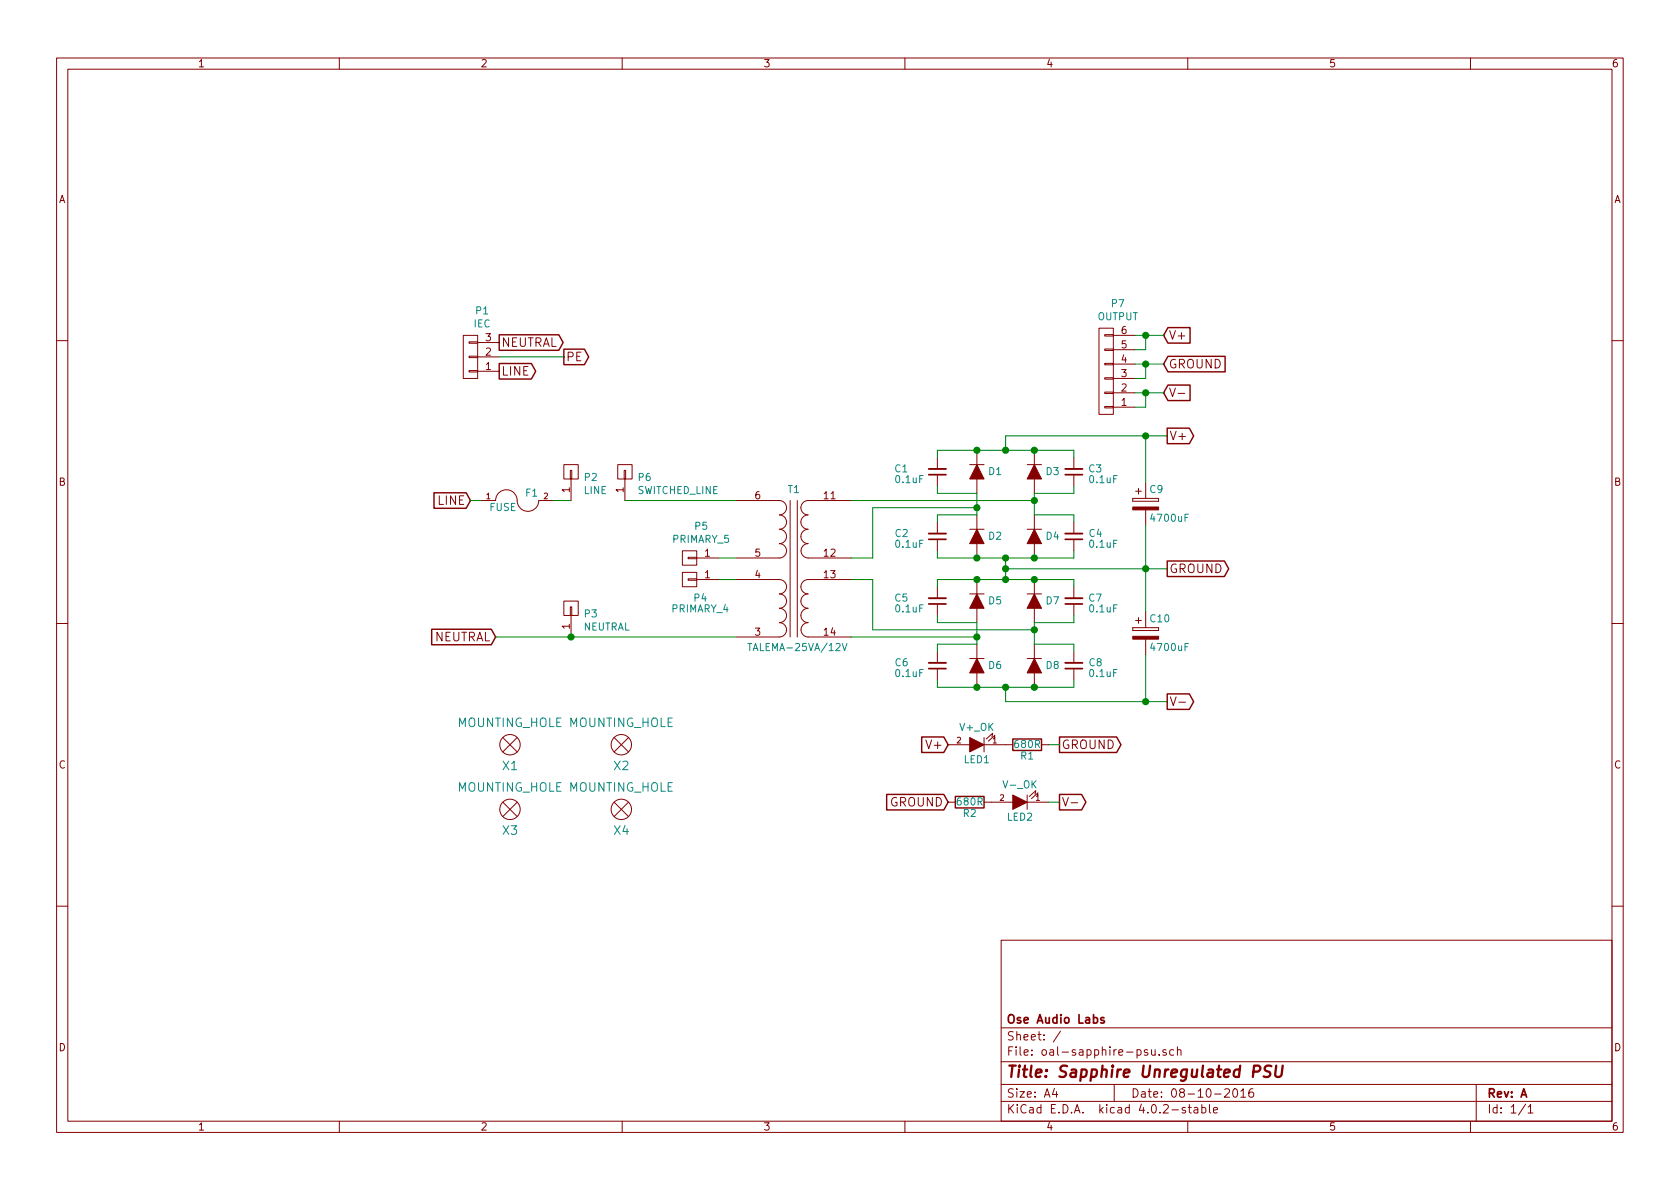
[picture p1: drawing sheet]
EESchema Schematic File Version 2
LIBS:power
LIBS:device
LIBS:transistors
LIBS:conn
LIBS:linear
LIBS:regul
LIBS:74xx
LIBS:cmos4000
LIBS:adc-dac
LIBS:memory
LIBS:xilinx
LIBS:microcontrollers
LIBS:dsp
LIBS:microchip
LIBS:analog_switches
LIBS:motorola
LIBS:texas
LIBS:intel
LIBS:audio
LIBS:interface
LIBS:digital-audio
LIBS:philips
LIBS:display
LIBS:cypress
LIBS:siliconi
LIBS:opto
LIBS:atmel
LIBS:contrib
LIBS:valves
LIBS:ose-audio-labs
LIBS:oal-sapphire-psu-cache
EELAYER 25 0
EELAYER END
$Descr A4 11693 8268
encoding utf-8
Sheet 1 1
Title "Sapphire Unregulated PSU"
Date "08-10-2016"
Rev "A"
Comp "Ose Audio Labs"
Comment1 ""
Comment2 ""
Comment3 ""
Comment4 ""
$EndDescr
$Comp
L TRANSFO_DUAL-DUAL T1
U 1 1
P 5525 3925
F 0 "T1" H 5525 4450 50  0000 C CNN
F 1 "TALEMA-25VA/12V" H 5550 3350 50  0000 C CNN
F 2 "ose-audio-labs:TALEMA_70000K_15-25VA" H 5525 4175 50  0001 C CNN
F 3 "" H 5525 4175 50  0000 C CNN
	1    5525 3925
	1    0    0    -1  
$EndComp
$Comp
L FUSE F1
U 1 1
P 3600 3475
F 0 "F1" H 3700 3525 50  0000 C CNN
F 1 "FUSE" H 3500 3425 50  0000 C CNN
F 2 "ose-audio-labs:LITTLEFUSE-560-TR5" H 3600 3475 50  0001 C CNN
F 3 "" H 3600 3475 50  0000 C CNN
	1    3600 3475
	1    0    0    -1  
$EndComp
Text GLabel 3275 3475 0    60   Input ~ 0
LINE
Text GLabel 3450 4425 0    60   Input ~ 0
NEUTRAL
Text GLabel 3475 2575 2    60   Output ~ 0
LINE
Text GLabel 3475 2375 2    60   Output ~ 0
NEUTRAL
Text GLabel 8100 2325 2    60   Input ~ 0
V+
Text GLabel 8100 2725 2    60   Input ~ 0
V-
Text GLabel 8100 2525 2    60   Input ~ 0
GROUND
Text GLabel 8125 4875 2    60   Output ~ 0
V-
Text GLabel 8125 3950 2    60   Output ~ 0
GROUND
Text GLabel 8125 3025 2    60   Output ~ 0
V+
Text GLabel 3925 2475 2    60   Output ~ 0
PE
$Comp
L LED LED1
U 1 1
P 6800 5175
F 0 "LED1" H 6800 5275 50  0000 C CNN
F 1 "V+_OK" H 6800 5050 50  0000 C CNN
F 2 "LEDs:LED_0805" H 6800 5175 50  0001 C CNN
F 3 "" H 6800 5175 50  0000 C CNN
	1    6800 5175
	-1   0    0    1   
$EndComp
$Comp
L R R1
U 1 1
P 7150 5175
F 0 "R1" V 7230 5175 50  0000 C CNN
F 1 "680R" V 7150 5175 50  0000 C CNN
F 2 "Resistors_SMD:R_0805" V 7080 5175 50  0001 C CNN
F 3 "" H 7150 5175 50  0000 C CNN
	1    7150 5175
	0    1    1    0   
$EndComp
Text GLabel 6600 5175 0    60   Input ~ 0
V+
Text GLabel 7375 5175 2    60   Output ~ 0
GROUND
$Comp
L LED LED2
U 1 1
P 7100 5575
F 0 "LED2" H 7100 5675 50  0000 C CNN
F 1 "V-_OK" H 7100 5450 50  0000 C CNN
F 2 "LEDs:LED_0805" H 7100 5575 50  0001 C CNN
F 3 "" H 7100 5575 50  0000 C CNN
	1    7100 5575
	-1   0    0    1   
$EndComp
$Comp
L R R2
U 1 1
P 6750 5575
F 0 "R2" V 6830 5575 50  0000 C CNN
F 1 "680R" V 6750 5575 50  0000 C CNN
F 2 "Resistors_SMD:R_0805" V 6680 5575 50  0001 C CNN
F 3 "" H 6750 5575 50  0000 C CNN
	1    6750 5575
	0    1    1    0   
$EndComp
Text GLabel 6600 5575 0    60   Input ~ 0
GROUND
Text GLabel 7375 5575 2    60   Output ~ 0
V-
$Comp
L MOUNTING_HOLE X1
U 1 1
P 3550 5175
F 0 "X1" H 3550 5025 60  0000 C CNN
F 1 "MOUNTING_HOLE" H 3550 5325 60  0000 C CNN
F 2 "ose-audio-labs:MOUNTING_HOLE-M3" H 3550 5175 60  0001 C CNN
F 3 "" H 3550 5175 60  0000 C CNN
	1    3550 5175
	1    0    0    -1  
$EndComp
$Comp
L MOUNTING_HOLE X2
U 1 1
P 4325 5175
F 0 "X2" H 4325 5025 60  0000 C CNN
F 1 "MOUNTING_HOLE" H 4325 5325 60  0000 C CNN
F 2 "ose-audio-labs:MOUNTING_HOLE-M3" H 4325 5175 60  0001 C CNN
F 3 "" H 4325 5175 60  0000 C CNN
	1    4325 5175
	1    0    0    -1  
$EndComp
$Comp
L MOUNTING_HOLE X3
U 1 1
P 3550 5625
F 0 "X3" H 3550 5475 60  0000 C CNN
F 1 "MOUNTING_HOLE" H 3550 5775 60  0000 C CNN
F 2 "ose-audio-labs:MOUNTING_HOLE-M3" H 3550 5625 60  0001 C CNN
F 3 "" H 3550 5625 60  0000 C CNN
	1    3550 5625
	1    0    0    -1  
$EndComp
$Comp
L MOUNTING_HOLE X4
U 1 1
P 4325 5625
F 0 "X4" H 4325 5475 60  0000 C CNN
F 1 "MOUNTING_HOLE" H 4325 5775 60  0000 C CNN
F 2 "ose-audio-labs:MOUNTING_HOLE-M3" H 4325 5625 60  0001 C CNN
F 3 "" H 4325 5625 60  0000 C CNN
	1    4325 5625
	1    0    0    -1  
$EndComp
$Comp
L CP C9
U 1 1
P 7975 3500
F 0 "C9" H 8000 3600 50  0000 L CNN
F 1 "4700uF" H 8000 3400 50  0000 L CNN
F 2 "ose-audio-labs:25V-LYTIC-7.5-5-16mm" H 8013 3350 50  0001 C CNN
F 3 "" H 7975 3500 50  0000 C CNN
	1    7975 3500
	1    0    0    -1  
$EndComp
$Comp
L CP C10
U 1 1
P 7975 4400
F 0 "C10" H 8000 4500 50  0000 L CNN
F 1 "4700uF" H 8000 4300 50  0000 L CNN
F 2 "ose-audio-labs:25V-LYTIC-7.5-5-16mm" H 8013 4250 50  0001 C CNN
F 3 "" H 7975 4400 50  0000 C CNN
	1    7975 4400
	1    0    0    -1  
$EndComp
$Comp
L CONN_01X03 P1
U 1 1
P 3275 2475
F 0 "P1" H 3194 2150 50  0000 C CNN
F 1 "IEC" H 3194 2241 50  0000 C CNN
F 2 "ose-audio-labs:schurter_gsp1" H 3275 2475 50  0001 C CNN
F 3 "" H 3275 2475 50  0000 C CNN
	1    3275 2475
	-1   0    0    1   
$EndComp
$Comp
L D D1
U 1 1
P 6800 3275
F 0 "D1" V 6800 3353 50  0000 L CNN
F 1 "D" V 6845 3353 50  0001 L CNN
F 2 "ose-audio-labs:DO-221AC_SlimSMA" H 6800 3275 50  0001 C CNN
F 3 "" H 6800 3275 50  0000 C CNN
	1    6800 3275
	0    1    1    0   
$EndComp
$Comp
L D D3
U 1 1
P 7200 3275
F 0 "D3" V 7200 3353 50  0000 L CNN
F 1 "D" V 7245 3353 50  0001 L CNN
F 2 "ose-audio-labs:DO-221AC_SlimSMA" H 7200 3275 50  0001 C CNN
F 3 "" H 7200 3275 50  0000 C CNN
	1    7200 3275
	0    1    1    0   
$EndComp
$Comp
L D D4
U 1 1
P 7200 3725
F 0 "D4" V 7200 3803 50  0000 L CNN
F 1 "D" V 7245 3803 50  0001 L CNN
F 2 "ose-audio-labs:DO-221AC_SlimSMA" H 7200 3725 50  0001 C CNN
F 3 "" H 7200 3725 50  0000 C CNN
	1    7200 3725
	0    1    1    0   
$EndComp
$Comp
L C_Small C2
U 1 1
P 6525 3725
F 0 "C2" H 6725 3700 50  0000 L CNN
F 1 "0.1uF" H 6825 3775 50  0000 R CNN
F 2 "Capacitors_SMD:C_0805" H 6525 3725 50  0001 C CNN
F 3 "" H 6525 3725 50  0000 C CNN
	1    6525 3725
	-1   0    0    1   
$EndComp
$Comp
L C_Small C1
U 1 1
P 6525 3275
F 0 "C1" H 6825 3250 50  0000 R CNN
F 1 "0.1uF" H 6825 3325 50  0000 R CNN
F 2 "Capacitors_SMD:C_0805" H 6525 3275 50  0001 C CNN
F 3 "" H 6525 3275 50  0000 C CNN
	1    6525 3275
	-1   0    0    1   
$EndComp
$Comp
L C_Small C4
U 1 1
P 7475 3725
F 0 "C4" H 7275 3700 50  0000 L CNN
F 1 "0.1uF" H 7375 3775 50  0000 R CNN
F 2 "Capacitors_SMD:C_0805" H 7475 3725 50  0001 C CNN
F 3 "" H 7475 3725 50  0000 C CNN
	1    7475 3725
	-1   0    0    1   
$EndComp
$Comp
L C_Small C3
U 1 1
P 7475 3275
F 0 "C3" H 7375 3250 50  0000 R CNN
F 1 "0.1uF" H 7375 3325 50  0000 R CNN
F 2 "Capacitors_SMD:C_0805" H 7475 3275 50  0001 C CNN
F 3 "" H 7475 3275 50  0000 C CNN
	1    7475 3275
	-1   0    0    1   
$EndComp
$Comp
L D D2
U 1 1
P 6800 3725
F 0 "D2" V 6800 3803 50  0000 L CNN
F 1 "D" V 6845 3803 50  0001 L CNN
F 2 "ose-audio-labs:DO-221AC_SlimSMA" H 6800 3725 50  0001 C CNN
F 3 "" H 6800 3725 50  0000 C CNN
	1    6800 3725
	0    1    1    0   
$EndComp
$Comp
L D D5
U 1 1
P 6800 4175
F 0 "D5" V 6800 4253 50  0000 L CNN
F 1 "D" V 6845 4253 50  0001 L CNN
F 2 "ose-audio-labs:DO-221AC_SlimSMA" H 6800 4175 50  0001 C CNN
F 3 "" H 6800 4175 50  0000 C CNN
	1    6800 4175
	0    1    1    0   
$EndComp
$Comp
L D D7
U 1 1
P 7200 4175
F 0 "D7" V 7200 4253 50  0000 L CNN
F 1 "D" V 7245 4253 50  0001 L CNN
F 2 "ose-audio-labs:DO-221AC_SlimSMA" H 7200 4175 50  0001 C CNN
F 3 "" H 7200 4175 50  0000 C CNN
	1    7200 4175
	0    1    1    0   
$EndComp
$Comp
L D D8
U 1 1
P 7200 4625
F 0 "D8" V 7200 4703 50  0000 L CNN
F 1 "D" V 7245 4703 50  0001 L CNN
F 2 "ose-audio-labs:DO-221AC_SlimSMA" H 7200 4625 50  0001 C CNN
F 3 "" H 7200 4625 50  0000 C CNN
	1    7200 4625
	0    1    1    0   
$EndComp
$Comp
L C_Small C6
U 1 1
P 6525 4625
F 0 "C6" H 6725 4600 50  0000 L CNN
F 1 "0.1uF" H 6825 4675 50  0000 R CNN
F 2 "Capacitors_SMD:C_0805" H 6525 4625 50  0001 C CNN
F 3 "" H 6525 4625 50  0000 C CNN
	1    6525 4625
	-1   0    0    1   
$EndComp
$Comp
L C_Small C5
U 1 1
P 6525 4175
F 0 "C5" H 6825 4150 50  0000 R CNN
F 1 "0.1uF" H 6825 4225 50  0000 R CNN
F 2 "Capacitors_SMD:C_0805" H 6525 4175 50  0001 C CNN
F 3 "" H 6525 4175 50  0000 C CNN
	1    6525 4175
	-1   0    0    1   
$EndComp
$Comp
L C_Small C8
U 1 1
P 7475 4625
F 0 "C8" H 7275 4600 50  0000 L CNN
F 1 "0.1uF" H 7375 4675 50  0000 R CNN
F 2 "Capacitors_SMD:C_0805" H 7475 4625 50  0001 C CNN
F 3 "" H 7475 4625 50  0000 C CNN
	1    7475 4625
	-1   0    0    1   
$EndComp
$Comp
L C_Small C7
U 1 1
P 7475 4175
F 0 "C7" H 7375 4150 50  0000 R CNN
F 1 "0.1uF" H 7375 4225 50  0000 R CNN
F 2 "Capacitors_SMD:C_0805" H 7475 4175 50  0001 C CNN
F 3 "" H 7475 4175 50  0000 C CNN
	1    7475 4175
	-1   0    0    1   
$EndComp
$Comp
L D D6
U 1 1
P 6800 4625
F 0 "D6" V 6800 4703 50  0000 L CNN
F 1 "D" V 6845 4703 50  0001 L CNN
F 2 "ose-audio-labs:DO-221AC_SlimSMA" H 6800 4625 50  0001 C CNN
F 3 "" H 6800 4625 50  0000 C CNN
	1    6800 4625
	0    1    1    0   
$EndComp
$Comp
L CONN_01X06 P7
U 1 1
P 7700 2575
F 0 "P7" H 7619 2100 50  0000 C CNN
F 1 "OUTPUT" H 7619 2191 50  0000 C CNN
F 2 "ose-audio-labs:TerminalBlock_Pheonix_PT-3.5mm_6pol-Vertical" H 7700 2575 50  0001 C CNN
F 3 "" H 7700 2575 50  0000 C CNN
	1    7700 2575
	-1   0    0    1   
$EndComp
Wire Wire Line
	3350 3475 3275 3475
Wire Wire Line
	3475 2475 3925 2475
Wire Wire Line
	5925 3475 7200 3475
Wire Wire Line
	5925 4425 6800 4425
Wire Wire Line
	6525 3125 7475 3125
Wire Wire Line
	7475 3125 7475 3175
Wire Wire Line
	6525 3125 6525 3175
Connection ~ 6800 3125
Connection ~ 7200 3125
Wire Wire Line
	6525 3875 7475 3875
Wire Wire Line
	6525 3875 6525 3825
Connection ~ 6800 3875
Wire Wire Line
	7475 3875 7475 3825
Connection ~ 7200 3875
Wire Wire Line
	7200 3425 7475 3425
Wire Wire Line
	7475 3425 7475 3375
Wire Wire Line
	7475 3625 7475 3575
Wire Wire Line
	7475 3575 7200 3575
Wire Wire Line
	6800 3425 6525 3425
Wire Wire Line
	6525 3425 6525 3375
Wire Wire Line
	6800 3575 6525 3575
Wire Wire Line
	6525 3575 6525 3625
Wire Wire Line
	6800 3425 6800 3575
Wire Wire Line
	7200 3575 7200 3425
Wire Wire Line
	6075 3525 6800 3525
Connection ~ 6800 3525
Connection ~ 7200 3475
Connection ~ 7000 3875
Connection ~ 7000 3125
Wire Wire Line
	6525 4025 7475 4025
Wire Wire Line
	7475 4025 7475 4075
Wire Wire Line
	6525 4025 6525 4075
Connection ~ 6800 4025
Connection ~ 7200 4025
Wire Wire Line
	6525 4775 7475 4775
Wire Wire Line
	6525 4775 6525 4725
Connection ~ 6800 4775
Wire Wire Line
	7475 4775 7475 4725
Connection ~ 7200 4775
Wire Wire Line
	7200 4325 7475 4325
Wire Wire Line
	7475 4325 7475 4275
Wire Wire Line
	7475 4525 7475 4475
Wire Wire Line
	7475 4475 7200 4475
Wire Wire Line
	6800 4325 6525 4325
Wire Wire Line
	6525 4325 6525 4275
Wire Wire Line
	6800 4475 6525 4475
Wire Wire Line
	6525 4475 6525 4525
Wire Wire Line
	6800 4325 6800 4475
Wire Wire Line
	7200 4475 7200 4325
Connection ~ 6800 4425
Wire Wire Line
	6075 4375 7200 4375
Connection ~ 7200 4375
Connection ~ 7000 4025
Wire Wire Line
	6075 3875 6075 3525
Wire Wire Line
	6075 4375 6075 4025
Wire Wire Line
	7000 3875 7000 4025
Wire Wire Line
	7000 3125 7000 3025
Wire Wire Line
	7000 3025 8125 3025
Wire Wire Line
	7000 4775 7000 4875
Wire Wire Line
	7000 4875 8125 4875
Connection ~ 7000 4775
Wire Wire Line
	7000 3950 8125 3950
Connection ~ 7000 3950
Wire Wire Line
	7975 3350 7975 3025
Connection ~ 7975 3025
Wire Wire Line
	7975 3650 7975 4250
Connection ~ 7975 3950
Wire Wire Line
	7975 4550 7975 4875
Connection ~ 7975 4875
Wire Wire Line
	7900 2325 8100 2325
Wire Wire Line
	7975 2325 7975 2425
Wire Wire Line
	7975 2425 7900 2425
Connection ~ 7975 2325
Wire Wire Line
	7900 2525 8100 2525
Wire Wire Line
	7975 2525 7975 2625
Wire Wire Line
	7975 2625 7900 2625
Connection ~ 7975 2525
Wire Wire Line
	7900 2725 8100 2725
Wire Wire Line
	7975 2725 7975 2825
Wire Wire Line
	7975 2825 7900 2825
Connection ~ 7975 2725
Wire Wire Line
	7300 5175 7375 5175
Wire Wire Line
	7375 5575 7300 5575
Wire Wire Line
	3450 4425 5125 4425
Wire Wire Line
	5000 4025 5125 4025
Wire Wire Line
	5125 3875 5000 3875
Wire Wire Line
	4350 3475 5125 3475
Wire Wire Line
	3850 3475 3975 3475
$Comp
L CONN_01X01 P2
U 1 1
P 3975 3275
F 0 "P2" V 3940 3187 50  0000 R CNN
F 1 "LINE" V 3849 3187 50  0000 R CNN
F 2 "ose-audio-labs:FASTON_TAB" H 3975 3275 50  0001 C CNN
F 3 "" H 3975 3275 50  0000 C CNN
	1    3975 3275
	0    -1   -1   0   
$EndComp
$Comp
L CONN_01X01 P6
U 1 1
P 4350 3275
F 0 "P6" V 4315 3187 50  0000 R CNN
F 1 "SWITCHED_LINE" V 4224 3187 50  0000 R CNN
F 2 "ose-audio-labs:FASTON_TAB" H 4350 3275 50  0001 C CNN
F 3 "" H 4350 3275 50  0000 C CNN
	1    4350 3275
	0    -1   -1   0   
$EndComp
$Comp
L CONN_01X01 P3
U 1 1
P 3975 4225
F 0 "P3" V 3940 4137 50  0000 R CNN
F 1 "NEUTRAL" V 3849 4137 50  0000 R CNN
F 2 "ose-audio-labs:FASTON_TAB" H 3975 4225 50  0001 C CNN
F 3 "" H 3975 4225 50  0000 C CNN
	1    3975 4225
	0    -1   -1   0   
$EndComp
$Comp
L CONN_01X01 P5
U 1 1
P 4800 3875
F 0 "P5" H 4719 3650 50  0000 C CNN
F 1 "PRIMARY_5" H 4719 3741 50  0000 C CNN
F 2 "ose-audio-labs:FASTON_TAB" H 4800 3875 50  0001 C CNN
F 3 "" H 4800 3875 50  0000 C CNN
	1    4800 3875
	-1   0    0    1   
$EndComp
$Comp
L CONN_01X01 P4
U 1 1
P 4800 4025
F 0 "P4" H 4725 4150 50  0000 C CNN
F 1 "PRIMARY_4" H 4725 4225 50  0000 C CNN
F 2 "ose-audio-labs:FASTON_TAB" H 4800 4025 50  0001 C CNN
F 3 "" H 4800 4025 50  0000 C CNN
	1    4800 4025
	-1   0    0    1   
$EndComp
Connection ~ 3975 4425
Wire Wire Line
	6075 3875 5925 3875
Wire Wire Line
	6075 4025 5925 4025
$EndSCHEMATC
